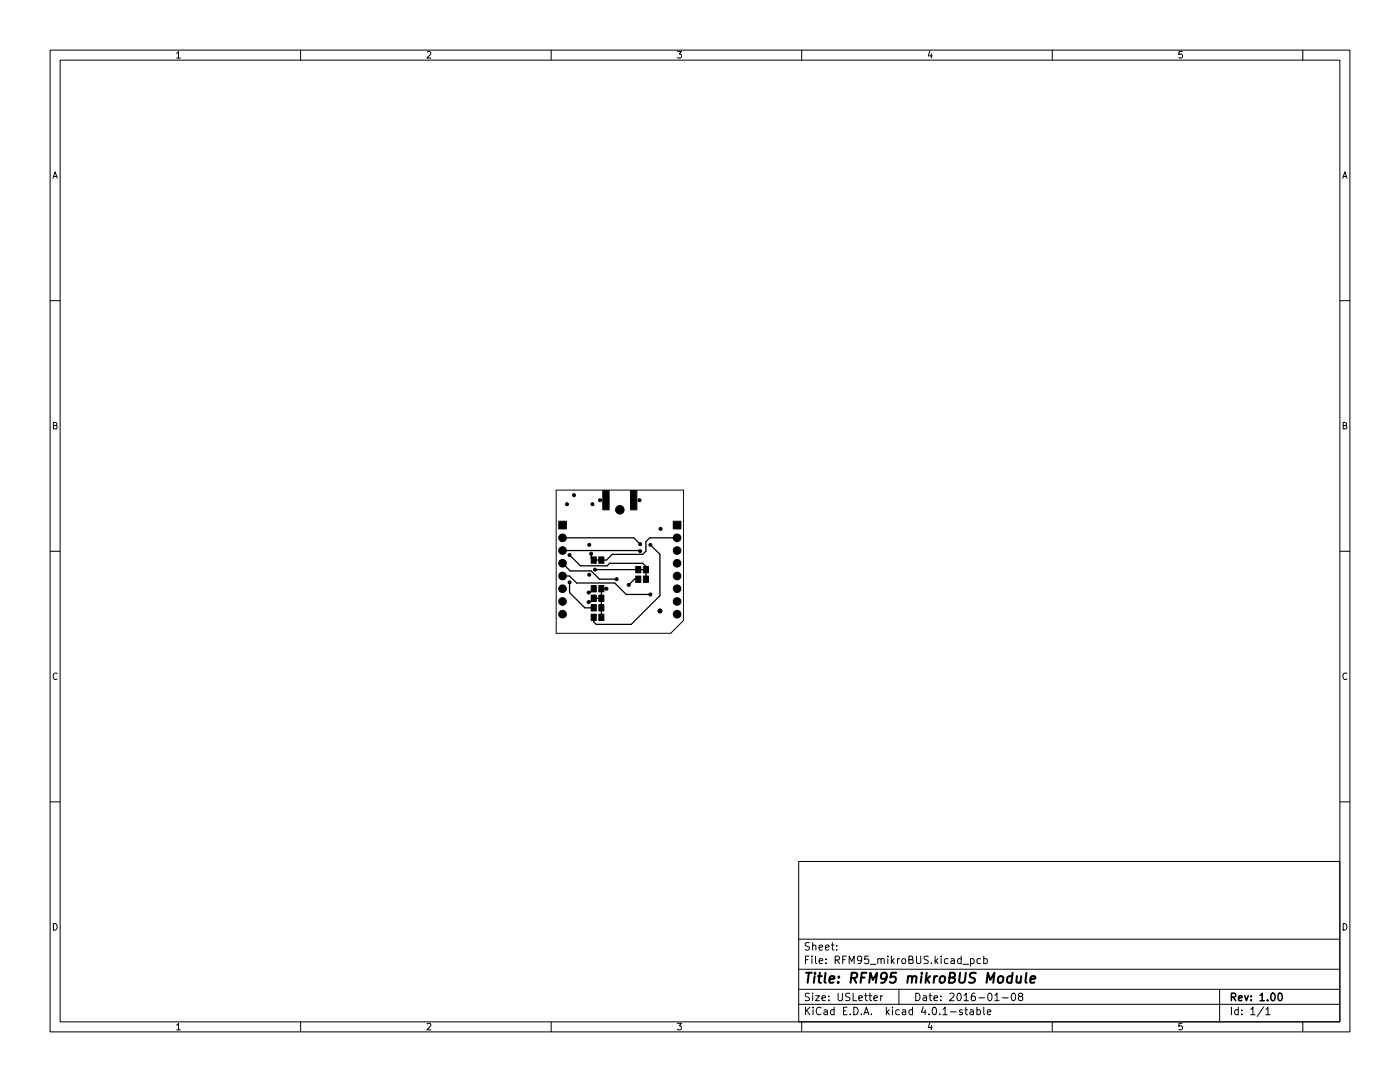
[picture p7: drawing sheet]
<svg xmlns="http://www.w3.org/2000/svg" width="279mm" height="216mm" viewBox="0 0 279 216" stroke-linecap="round" stroke-linejoin="round" font-family="sans-serif">
<g fill="none" stroke="#000" stroke-width=".2">
<path d="M10 10h259.4v195.9h-259.4zM12 12h255.4v191.9h-255.4zM60 10v2M110 10v2M160 10v2M210 10v2M260 10v2M10 60h2M267.4 60h2M111 97.8h25.4v26l-2.5 2.6h-22.9zM10 110h2M267.4 110h2"/>
<path d="M10 160h2M267.4 160h2M159.4 171.9h108v32h-108zM159.4 197.4h108M159.4 193.4h108M159.4 187.4h108M167 189.4v.2M167 188.7v.1M174.4 199.2l.7-.2-.1-.3h-.4l-.2 .2 .1 .7h.5M175.8 198.7v1M176.2 198.7l-.4 .3M179.4 197.4v3"/>
<path d="M192.2 192.4h1.1M193.7 191.4l.4-.1 .3 .3-.1 .6h-.6M193.7 191.3v1.5M195.7 191.4l-.4-.1-.3 .3 .1 .6h.6M196.3 191.4l.5-.1 .2 .3-.1 .6h-.6M196.3 190.8v1.5M198.5 199.7h.9M200 199.1h1.2M202 198.2h.2a.8 .8 0 0 1 .5 .7 .8 .8 0 0 1-.5 .8 1 1 0 0 1-.2-1.5zM203.5 198.8l-.2-.3v-.2l.2-.1h.5l.1 .3-.1 .2-.6 .2-.1 .2v.4l.2 .2h.3l.3-.3v-.3l-.3-.3M243.4 197.4v6.5M60 203.9v2"/>
<path d="M110 203.9v2M159.4 200.4h108M160 203.9v2M192 201.5h-.3l-.2 .2v.2l.5 .1v.4h-.5M192.5 201.5h.6M192.8 201v1.3l.3 .2M193.6 201.5h.6l.1 1M194.3 201.8l-.5 .1-.3 .2 .3 .4 .5-.1M195 201.5h.4l.3 .3-.2 .6h-.5M195 201v1.5M196.3 201v1.3l.2 .2M197 202l.8-.2-.1-.3h-.4l-.3 .2 .1 .7h.6"/>
<path d="M210 203.9v2M252.2 200.9l-1.3 1.9M252.6 201.4l.4-.4v1.5M252.6 202.5h.9M260 203.9v2"/>
</g>
<path d="M255.3 198.2h.1a.8 .8 0 0 1 .5 .7 .8 .8 0 0 1-.5 .8 1 1 0 0 1-.1-1.5z" fill="none" stroke="#000" stroke-width=".3"/>
<path d="M203 194.8l-.1 1.2a.57 .57 0 0 0 .8-.1M203.8 194.8l-.1 1.3M204.9 194.1l-.3 1.7 .3 .3M205.6 195.4l1-.2v-.3l-.6-.1-.3 .3v.9h.7" fill="none" stroke="#000" stroke-width=".4"/>
<g fill="none" stroke="#000" stroke-width=".25">
<path d="M112.3 114.9h.1M112.3 112.4l1.5 1.5h4.2l1.6 1.7h3.5M112.3 109.9h15.2l.3 .1M112.3 107.3h14.2l1.3 1.3M112.3 114.9h1.4l1.4 1.4h7.6l2.3 2.3h4.8M113.7 110.7l2.1 2.2h5.4l.5-.5h6.6l.6 .6v2.6M113.7 116.2v2l3 3.1h1.8M118 110.5v.8l.5 .5M118.5 117.5l-.8 .7h-.2M118.5 119.4l-.8 .7h-.2M118.7 111.8h1.1M118.7 119.4h1.1"/>
<path d="M118.7 113.7h8.7M121 117.5h-1v5.7M127.4 115.6h-.8l-1.1 1.1M127.6 113.7h1.1M129.8 108.7l1.9 1.9v8.3l-5.7 5.7h-7l-.5-.5v-.9M135.1 107.3h-5.4l-.8 .8v1.9l-.6 .6h-6.1l-1.2 1.2h-1"/>
</g>
<g fill="#000" stroke="#000" stroke-width=".2">
<path d="M120.3 97.9h1.3v3.8h-1.3zM125.8 97.9h1.3v3.8h-1.3zM111.5 104h1.5v1.5h-1.5zM118 111.1h1v1.3h-1zM118 116.8h1v1.3h-1zM119.5 111.1h1v1.3h-1zM119.5 116.8h1v1.3h-1zM126.9 113h1v1.3h-1zM126.9 114.9h1v1.3h-1zM128.4 113h1v1.3h-1zM128.4 114.9h1v1.3h-1zM134.4 104h1.5v1.5h-1.5z"/>
<path d="M118 118.7h1v1.3h-1zM118 120.7h1v1.2h-1zM118 122.6h1v1.2h-1zM119.5 118.7h1v1.3h-1zM119.5 120.7h1v1.2h-1zM119.5 122.6h1v1.2h-1z"/>
<circle cx="114.6" cy="98.8" r=".3"/>
<circle cx="119.8" cy="99.8" r=".3"/>
<circle cx="127.6" cy="99.8" r=".3"/>
<circle cx="112.3" cy="107.3" r=".76"/>
<circle cx="112.3" cy="109.9" r=".76"/>
<circle cx="112.3" cy="114.9" r=".76"/>
<circle cx="112.3" cy="117.5" r=".76"/>
<circle cx="112.3" cy="112.4" r=".76"/>
<circle cx="113.2" cy="100.6" r=".3"/>
<circle cx="113.7" cy="110.7" r=".3"/>
<circle cx="113.7" cy="116.2" r=".3"/>
<circle cx="117.5" cy="118.2" r=".3"/>
<circle cx="117.6" cy="114.7" r=".3"/>
<circle cx="117.6" cy="108.7" r=".3"/>
<circle cx="118" cy="110.5" r=".3"/>
<circle cx="118.2" cy="100.6" r=".3"/>
<circle cx="118.7" cy="113.7" r=".3"/>
<circle cx="121" cy="117.5" r=".3"/>
<circle cx="123.1" cy="115.6" r=".3"/>
<circle cx="123.7" cy="101.7" r=".85"/>
<circle cx="125.5" cy="116.7" r=".3"/>
<circle cx="127.8" cy="110" r=".3"/>
<circle cx="127.8" cy="108.6" r=".3"/>
<circle cx="129.8" cy="108.7" r=".3"/>
<circle cx="129.8" cy="118.6" r=".3"/>
<circle cx="131.8" cy="105.5" r=".3"/>
<circle cx="135.1" cy="114.9" r=".76"/>
<circle cx="135.1" cy="112.4" r=".76"/>
<circle cx="135.1" cy="109.9" r=".76"/>
<circle cx="135.1" cy="107.3" r=".76"/>
<circle cx="135.1" cy="117.5" r=".76"/>
<circle cx="112.3" cy="122.6" r=".76"/>
<circle cx="112.3" cy="120" r=".76"/>
<circle cx="117.5" cy="120.1" r=".3"/>
<circle cx="131.7" cy="121.9" r=".41"/>
<circle cx="135.1" cy="120" r=".76"/>
<circle cx="135.1" cy="122.6" r=".76"/>
</g>
<text font-size="2.8" x="160.4" y="196.2">Title: RFM95 mikroBUS Module</text>
<g font-size="2.1">
<text x="160.4" y="189.7">Sheet:</text>
<text x="160.4" y="192.4">File: RFM95_mikroBUS.kicad_pcb</text>
<text x="160.4" y="202.5">KiCad E.D.A. kicad 4.0.1-stable</text>
<text x="160.4" y="199.7">Size: USLetter</text>
<text x="182.4" y="199.7">Date: 2016-01-08</text>
<text x="245.4" y="199.7">Rev: 1.00</text>
<text x="245.4" y="202.5">Id: 1/1</text>
</g>
<g font-size="1.8">
<text x="35" y="11.6">1</text>
<text x="85" y="11.6">2</text>
<text x="135" y="11.6">3</text>
<text x="185" y="11.6">4</text>
<text x="235" y="11.6">5</text>
<text x="10.3" y="35.6">A</text>
<text x="267.7" y="35.6">A</text>
<text x="10.3" y="85.7">B</text>
<text x="267.7" y="85.7">B</text>
<text x="10.3" y="135.6">C</text>
<text x="267.7" y="135.6">C</text>
<text x="10.3" y="185.7">D</text>
<text x="267.7" y="185.7">D</text>
<text x="35" y="205.6">1</text>
<text x="85" y="205.6">2</text>
<text x="135" y="205.6">3</text>
<text x="185" y="205.6">4</text>
<text x="235" y="205.6">5</text>
</g>
</svg>
